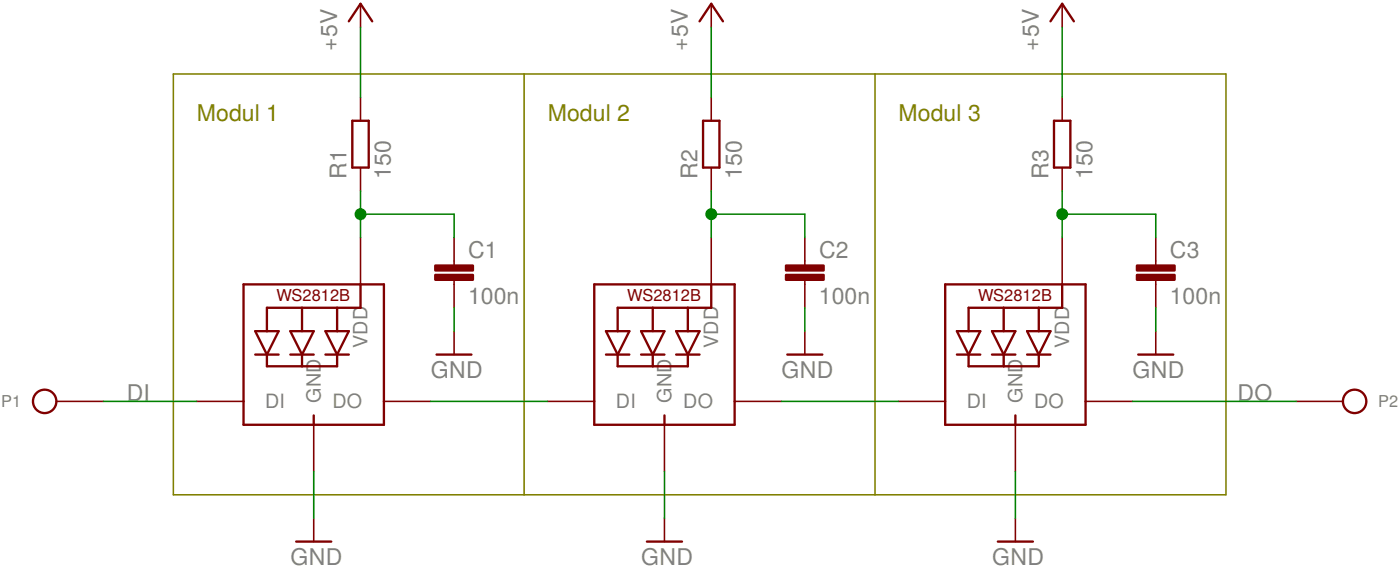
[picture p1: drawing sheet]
<svg xmlns="http://www.w3.org/2000/svg" width="152mm" height="62mm" viewBox="0 0 152 62" stroke-linecap="round" stroke-linejoin="round" font-family="sans-serif">
<path d="M18.8 8h114.3v45.7h-114.3zM56.9 8v45.7M95 8v45.7" fill="none" stroke="#808000" stroke-width=".17"/>
<g fill="none" stroke="#800000" stroke-width=".17">
<path d="M39.1 .4v2.6M39.1 10.6v2.5M39.1 18.2v2.5M77.2 .4v2.6M77.2 10.6v2.5M77.2 18.2v2.5M115.3 .4v2.6M115.3 10.6v2.5M115.3 18.2v2.5M39.1 25.8v5.1M49.3 25.8v3M49.3 30.4v3"/>
<path d="M49.3 35.9v2.6M77.2 25.8v5.1M87.4 25.8v3M87.4 30.4v3M87.4 35.9v2.6M115.3 25.8v5.1M125.5 25.8v3M125.5 30.4v3M125.5 35.9v2.6M6.1 43.6h5.1M21.4 43.6h5M34.1 46.1v5.1"/>
<path d="M34.1 56.2v2.6M41.7 43.6h5.1M59.4 43.6h5.1M72.1 46.1v5.1M72.1 56.2v2.6M79.8 43.6h5M97.5 43.6h5.1M110.2 46.1v5.1M110.2 56.2v2.6M117.9 43.6h5M140.7 43.6h5.1"/>
</g>
<g fill="none" stroke="#800000" stroke-width=".25">
<path d="M37.9 2.3l1.2-1.9 1.3 1.9M38.3 13.1h1.7v5.1h-1.7zM75.9 2.3l1.3-1.9 1.3 1.9M76.3 13.1h1.8v5.1h-1.8zM114 2.3l1.3-1.9 1.3 1.9M114.4 13.1h1.8v5.1h-1.8zM26.4 30.9h15.3v15.2h-15.3zM27.7 35.9h2.5l-1.2 2.6zM27.7 38.5h2.5M29 38.5v1.3h7.6v-1.3M31.5 35.9h2.6l-1.3 2.6zM31.5 38.5h2.6"/>
<path d="M32.8 33.4v2.5M32.8 38.5v1.3M35.3 35.9h2.6l-1.3 2.6zM35.3 38.5h2.6M36.6 33.4v2.5M39.1 30.9v2.5h-10.1v2.5M47.4 38.5h3.8M64.5 30.9h15.3v15.2h-15.3zM65.8 35.9h2.5l-1.2 2.6zM65.8 38.5h2.5M67.1 38.5v1.3h7.6v-1.3M69.6 35.9h2.5l-1.2 2.6z"/>
<path d="M69.6 38.5h2.5M70.9 33.4v2.5M70.9 38.5v1.3M73.4 35.9h2.5l-1.2 2.6zM73.4 38.5h2.5M74.7 33.4v2.5M77.2 30.9v2.5h-10.1v2.5M85.5 38.5h3.8M102.6 30.9h15.3v15.2h-15.3zM103.9 35.9h2.5l-1.2 2.6zM103.9 38.5h2.5M105.2 38.5v1.3h7.6v-1.3"/>
<path d="M107.7 35.9h2.5l-1.2 2.6zM107.7 38.5h2.5M109 33.4v2.5M109 38.5v1.3M111.5 35.9h2.5l-1.2 2.6zM111.5 38.5h2.5M112.8 33.4v2.5M115.3 30.9v2.5h-10.1v2.5M123.6 38.5h3.8M32.2 58.8h3.8M34.1 45.1v1M70.2 58.8h3.8"/>
<path d="M72.1 45.1v1M108.3 58.8h3.8M110.2 45.1v1"/>
<circle cx="4.8" cy="43.6" r="1.27"/>
<circle cx="147.1" cy="43.6" r="1.27"/>
</g>
<g fill="#800000" stroke="#800000" stroke-width=".28">
<path d="M47.3 29.9h4v.5h-4z"/>
<path d="M47.3 28.8h4v.5h-4z"/>
<path d="M85.3 29.9h4.1v.5h-4.1z"/>
<path d="M85.3 28.8h4.1v.5h-4.1z"/>
<path d="M123.4 29.9h4.1v.5h-4.1z"/>
<path d="M123.4 28.8h4.1v.5h-4.1z"/>
</g>
<g fill="none" stroke="#008000" stroke-width=".17">
<path d="M39.1 3v7.6M77.2 3v7.6M115.3 3v7.6M39.1 20.7v5.1M39.1 23.2h10.2v2.6M49.3 33.4v2.5M77.2 23.2h10.2v2.6M77.2 20.7v5.1M87.4 33.4v2.5M115.3 23.2h10.2v2.6M115.3 20.7v5.1M125.5 33.4v2.5"/>
<path d="M11.2 43.6h10.2M34.1 51.2v5M46.8 43.6h12.6M72.1 51.2v5M84.8 43.6h12.7M110.2 51.2v5M122.9 43.6h17.8"/>
</g>
<g fill="#008000" stroke="#008000" stroke-width=".28">
<circle cx="39.1" cy="23.2" r=".51"/>
<circle cx="77.2" cy="23.2" r=".51"/>
<circle cx="115.3" cy="23.2" r=".51"/>
</g>
<g font-size="2.5" fill="#808080">
<text x="36.6" y="5.5" transform="rotate(-90 36.6 5.5)">+5V</text>
<text x="74.7" y="5.5" transform="rotate(-90 74.7 5.5)">+5V</text>
<text x="112.8" y="5.5" transform="rotate(-90 112.8 5.5)">+5V</text>
<text x="37.6" y="19.4" transform="rotate(-90 37.6 19.4)">R1</text>
<text x="42.4" y="19.5" transform="rotate(-90 42.4 19.5)">150</text>
<text x="75.7" y="19.4" transform="rotate(-90 75.7 19.4)">R2</text>
<text x="80.5" y="19.5" transform="rotate(-90 80.5 19.5)">150</text>
<text x="113.8" y="19.4" transform="rotate(-90 113.8 19.4)">R3</text>
<text x="118.6" y="19.5" transform="rotate(-90 118.6 19.5)">150</text>
<text x="50.8" y="28">C1</text>
<text x="88.9" y="28">C2</text>
<text x="127" y="28">C3</text>
<text x="50.8" y="33">100n</text>
<text x="88.9" y="33">100n</text>
<text x="127" y="33">100n</text>
<text x="46.8" y="41">GND</text>
<text x="84.9" y="41">GND</text>
<text x="123" y="41">GND</text>
<text x="13.8" y="43.6">DI</text>
<text x="134.4" y="43.6">DO</text>
<text x="31.5" y="61.3">GND</text>
<text x="69.6" y="61.3">GND</text>
<text x="107.7" y="61.3">GND</text>
</g>
<g font-size="2.5" fill="#808000">
<text x="21.4" y="13.1">Modul 1</text>
<text x="59.5" y="13.1">Modul 2</text>
<text x="97.6" y="13.1">Modul 3</text>
</g>
<g font-size="2.1" fill="#808080">
<text x="39.9" y="37.8" transform="rotate(-90 39.9 37.8)">VDD</text>
<text x="78" y="37.8" transform="rotate(-90 78 37.8)">VDD</text>
<text x="116.1" y="37.8" transform="rotate(-90 116.1 37.8)">VDD</text>
<text x="28.8" y="44.3">DI</text>
<text x="34.8" y="43.8" transform="rotate(-90 34.8 43.8)">GND</text>
<text x="36.1" y="44.3">DO</text>
<text x="66.9" y="44.3">DI</text>
<text x="72.9" y="43.8" transform="rotate(-90 72.9 43.8)">GND</text>
<text x="74.2" y="44.3">DO</text>
<text x="105" y="44.3">DI</text>
<text x="111" y="43.8" transform="rotate(-90 111 43.8)">GND</text>
<text x="112.3" y="44.3">DO</text>
</g>
<g font-size="1.8" fill="#800000">
<text x="30" y="32.6">WS2812B</text>
<text x="68.1" y="32.6">WS2812B</text>
<text x="106.2" y="32.6">WS2812B</text>
</g>
<g font-size="1.8" fill="#808080">
<text x=".1" y="44.2">P1</text>
<text x="149.6" y="44.2">P2</text>
</g>
</svg>
